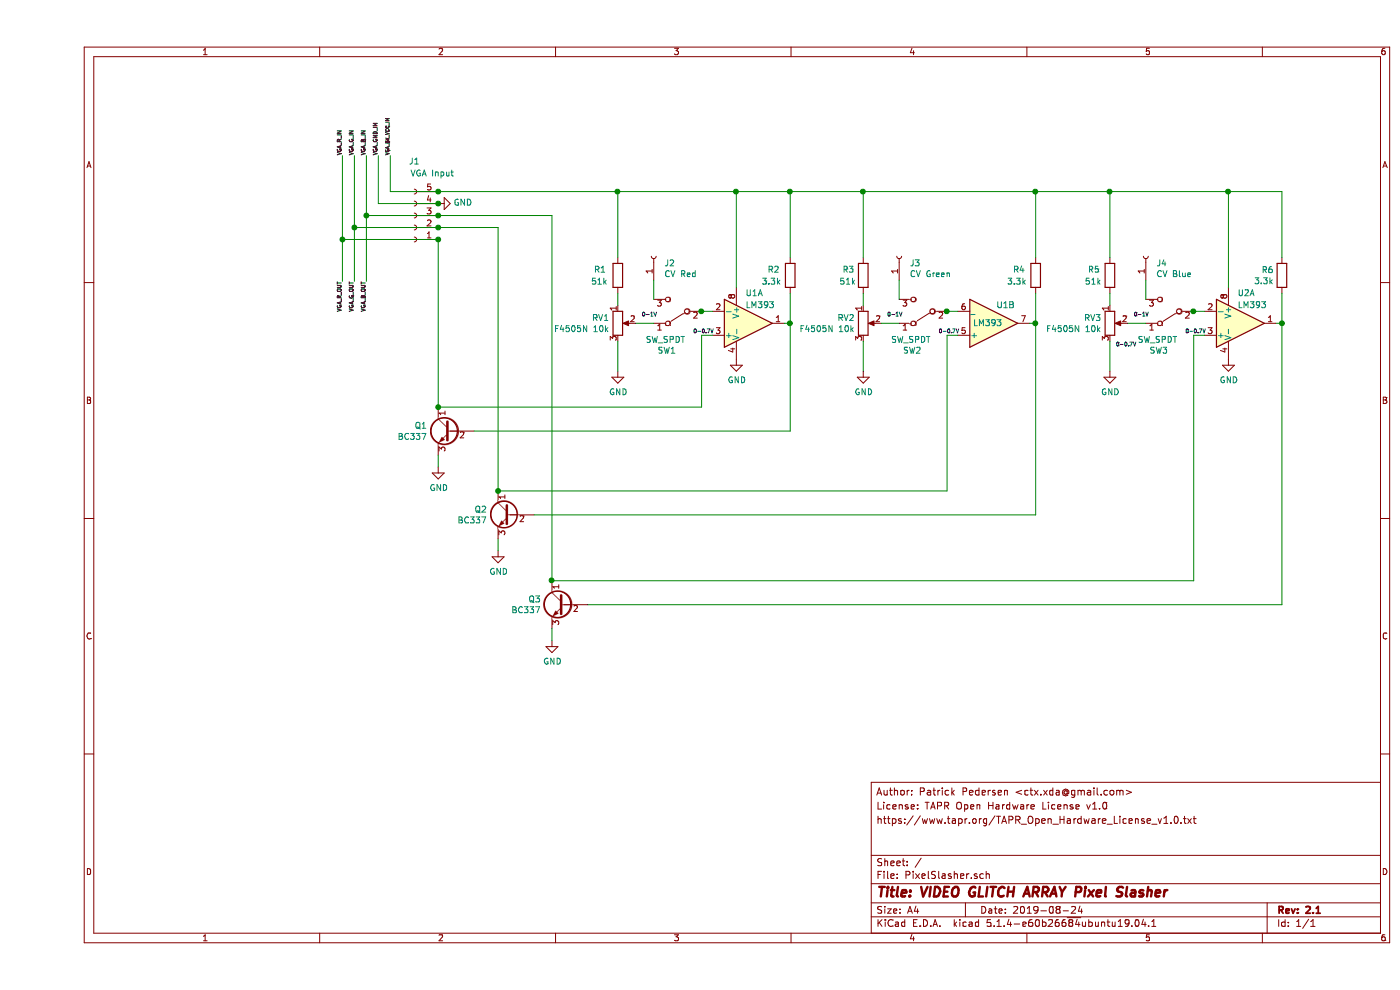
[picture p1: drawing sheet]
EESchema Schematic File Version 4
LIBS:PixelSlasher-cache
EELAYER 30 0
EELAYER END
$Descr A4 11693 8268
encoding utf-8
Sheet 1 1
Title "VIDEO GLITCH ARRAY Pixel Slasher"
Date "2019-08-24"
Rev "2.1"
Comp ""
Comment1 ""
Comment2 "https://www.tapr.org/TAPR_Open_Hardware_License_v1.0.txt"
Comment3 "License: TAPR Open Hardware License v1.0"
Comment4 "Author: Patrick Pedersen <ctx.xda@gmail.com>"
$EndDescr
$Comp
L Transistor_BJT:BC337 Q1
U 1 1
P 3450 3600
F 0 "Q1" H 3641 3646 50  0000 L CNN
F 1 "BC337" H 3641 3555 50  0000 L CNN
F 2 "Package_TO_SOT_THT:TO-92_Inline" H 3650 3525 50  0001 L CIN
F 3 "https://diotec.com/tl_files/diotec/files/pdf/datasheets/bc337.pdf" H 3450 3600 50  0001 L CNN
	1    3450 3600
	-1   0    0    -1  
$EndComp
$Comp
L power:GND #PWR04
U 1 1
P 6900 3100
F 0 "#PWR04" H 6900 2850 50  0001 C CNN
F 1 "GND" H 6905 2927 50  0000 C CNN
F 2 "" H 6900 3100 50  0001 C CNN
F 3 "" H 6900 3100 50  0001 C CNN
	1    6900 3100
	1    0    0    -1  
$EndComp
Wire Wire Line
	6900 2850 6900 3100
$Comp
L Device:R_POT RV2
U 1 1
P 6900 2700
F 0 "RV2" H 6831 2746 50  0000 R CNN
F 1 "F4505N 10k" H 6831 2655 50  0000 R CNN
F 2 "Potentiometer_THT:Potentiometer_Bourns_PTA4543_Single_Slide" H 6900 2700 50  0001 C CNN
F 3 "http://downloads.cdn.re-in.de/1500000-1599999/001570223-da-01-en-SCHIEBEPOTENTIOMETER_F4505N_SINGLE_TYPE.pdf" H 6900 2700 50  0001 C CNN
	1    6900 2700
	1    0    0    -1  
$EndComp
$Comp
L Device:R R3
U 1 1
P 6900 2300
F 0 "R3" H 6725 2350 50  0000 L CNN
F 1 "51k" H 6700 2250 50  0000 L CNN
F 2 "Resistor_THT:R_Axial_DIN0207_L6.3mm_D2.5mm_P7.62mm_Horizontal" V 6830 2300 50  0001 C CNN
F 3 "~" H 6900 2300 50  0001 C CNN
	1    6900 2300
	1    0    0    -1  
$EndComp
Wire Wire Line
	6900 2450 6900 2550
$Comp
L Comparator:LM393 U1
U 3 1
P 5940 2700
F 0 "U1" H 5898 2746 50  0001 L CNN
F 1 "LM393" H 5898 2655 50  0001 L CNN
F 2 "Package_DIP:DIP-8_W7.62mm" H 5940 2700 50  0001 C CNN
F 3 "http://www.ti.com/lit/ds/symlink/lm393-n.pdf" H 5940 2700 50  0001 C CNN
	3    5940 2700
	1    0    0    -1  
$EndComp
$Comp
L power:GND #PWR03
U 1 1
P 5840 3000
F 0 "#PWR03" H 5840 2750 50  0001 C CNN
F 1 "GND" H 5845 2827 50  0000 C CNN
F 2 "" H 5840 3000 50  0001 C CNN
F 3 "" H 5840 3000 50  0001 C CNN
	1    5840 3000
	1    0    0    -1  
$EndComp
Wire Wire Line
	6240 2700 6290 2700
Wire Wire Line
	8960 2450 8960 2550
$Comp
L Device:R R5
U 1 1
P 8960 2300
F 0 "R5" H 8775 2350 50  0000 L CNN
F 1 "51k" H 8750 2250 50  0000 L CNN
F 2 "Resistor_THT:R_Axial_DIN0207_L6.3mm_D2.5mm_P7.62mm_Horizontal" V 8890 2300 50  0001 C CNN
F 3 "~" H 8960 2300 50  0001 C CNN
	1    8960 2300
	1    0    0    -1  
$EndComp
$Comp
L Device:R_POT RV3
U 1 1
P 8960 2700
F 0 "RV3" H 8891 2746 50  0000 R CNN
F 1 "F4505N 10k" H 8891 2655 50  0000 R CNN
F 2 "Potentiometer_THT:Potentiometer_Bourns_PTA4543_Single_Slide" H 8960 2700 50  0001 C CNN
F 3 "http://downloads.cdn.re-in.de/1500000-1599999/001570223-da-01-en-SCHIEBEPOTENTIOMETER_F4505N_SINGLE_TYPE.pdf" H 8960 2700 50  0001 C CNN
	1    8960 2700
	1    0    0    -1  
$EndComp
Wire Wire Line
	8960 2850 8960 3100
$Comp
L power:GND #PWR05
U 1 1
P 8960 3100
F 0 "#PWR05" H 8960 2850 50  0001 C CNN
F 1 "GND" H 8965 2927 50  0000 C CNN
F 2 "" H 8960 3100 50  0001 C CNN
F 3 "" H 8960 3100 50  0001 C CNN
	1    8960 3100
	1    0    0    -1  
$EndComp
$Comp
L power:GND #PWR06
U 1 1
P 9950 3000
F 0 "#PWR06" H 9950 2750 50  0001 C CNN
F 1 "GND" H 9955 2827 50  0000 C CNN
F 2 "" H 9950 3000 50  0001 C CNN
F 3 "" H 9950 3000 50  0001 C CNN
	1    9950 3000
	1    0    0    -1  
$EndComp
$Comp
L Comparator:LM393 U2
U 3 1
P 10050 2700
F 0 "U2" H 10008 2746 50  0001 L CNN
F 1 "LM393" H 10008 2655 50  0001 L CNN
F 2 "Package_DIP:DIP-8_W7.62mm" H 10050 2700 50  0001 C CNN
F 3 "http://www.ti.com/lit/ds/symlink/lm393-n.pdf" H 10050 2700 50  0001 C CNN
	3    10050 2700
	1    0    0    -1  
$EndComp
Wire Wire Line
	8290 2700 8340 2700
Wire Wire Line
	10350 2700 10400 2700
$Comp
L power:GND #PWR01
U 1 1
P 3350 1700
F 0 "#PWR01" H 3350 1450 50  0001 C CNN
F 1 "GND" V 3355 1572 50  0000 R CNN
F 2 "" H 3350 1700 50  0001 C CNN
F 3 "" H 3350 1700 50  0001 C CNN
	1    3350 1700
	0    -1   -1   0   
$EndComp
$Comp
L Device:R R2
U 1 1
P 6290 2300
F 0 "R2" H 6100 2350 50  0000 L CNN
F 1 "3.3k" H 6050 2250 50  0000 L CNN
F 2 "Resistor_THT:R_Axial_DIN0207_L6.3mm_D2.5mm_P7.62mm_Horizontal" V 6220 2300 50  0001 C CNN
F 3 "~" H 6290 2300 50  0001 C CNN
	1    6290 2300
	1    0    0    -1  
$EndComp
Wire Wire Line
	6290 2450 6290 2700
$Comp
L Device:R R4
U 1 1
P 8340 2300
F 0 "R4" H 8150 2350 50  0000 L CNN
F 1 "3.3k" H 8100 2250 50  0000 L CNN
F 2 "Resistor_THT:R_Axial_DIN0207_L6.3mm_D2.5mm_P7.62mm_Horizontal" V 8270 2300 50  0001 C CNN
F 3 "~" H 8340 2300 50  0001 C CNN
	1    8340 2300
	1    0    0    -1  
$EndComp
Wire Wire Line
	8340 2450 8340 2700
$Comp
L Device:R R6
U 1 1
P 10400 2300
F 0 "R6" H 10470 2346 50  0000 L CNN
F 1 "3.3k" H 10470 2255 50  0000 L CNN
F 2 "Resistor_THT:R_Axial_DIN0207_L6.3mm_D2.5mm_P7.62mm_Horizontal" V 10330 2300 50  0001 C CNN
F 3 "~" H 10400 2300 50  0001 C CNN
	1    10400 2300
	-1   0    0    -1  
$EndComp
Wire Wire Line
	10400 2450 10400 2700
Text Label 2750 1300 1    31   ~ 0
VGA_B_IN
Text Label 2650 1300 1    31   ~ 0
VGA_G_IN
Text Label 2850 1300 1    31   ~ 0
VGA_GND_IN
Text Label 2550 1300 1    31   ~ 0
VGA_R_IN
Wire Wire Line
	2950 1300 2950 1600
Wire Wire Line
	2950 1600 3350 1600
Wire Wire Line
	2850 1300 2850 1700
Wire Wire Line
	2850 1700 3350 1700
Connection ~ 3350 1700
Wire Wire Line
	2750 1300 2750 1800
Wire Wire Line
	2650 1300 2650 1900
Wire Wire Line
	2550 1300 2550 2000
Wire Wire Line
	3350 1800 2750 1800
Connection ~ 2750 1800
Wire Wire Line
	2750 1800 2750 2350
Wire Wire Line
	3350 1900 2650 1900
Connection ~ 2650 1900
Wire Wire Line
	2650 1900 2650 2350
Wire Wire Line
	3350 2000 2550 2000
Connection ~ 2550 2000
Wire Wire Line
	2550 2000 2550 2350
Text Label 2550 2350 3    31   ~ 0
VGA_R_OUT
Text Label 2650 2350 3    31   ~ 0
VGA_G_OUT
Text Label 2750 2350 3    31   ~ 0
VGA_B_OUT
Text Notes 9010 2900 0    31   ~ 0
0-0.7V
$Comp
L Comparator:LM393 U2
U 1 1
P 10050 2700
F 0 "U2" H 10100 2450 50  0000 C CNN
F 1 "LM393" H 10150 2550 50  0000 C CNN
F 2 "Package_DIP:DIP-8_W7.62mm" H 10050 2700 50  0001 C CNN
F 3 "http://www.ti.com/lit/ds/symlink/lm393-n.pdf" H 10050 2700 50  0001 C CNN
	1    10050 2700
	1    0    0    1   
$EndComp
Text Label 2950 1300 1    28   ~ 0
VGA_5V_VCC_IN
$Comp
L Connector:Conn_01x05_Female J1
U 1 1
P 3150 1800
F 0 "J1" H 3150 1350 50  0000 C CNN
F 1 "VGA Input" H 3000 1450 50  0000 C CNN
F 2 "Connector_PinHeader_2.54mm:PinHeader_1x05_P2.54mm_Vertical" H 3150 1800 50  0001 C CNN
F 3 "~" H 3150 1800 50  0001 C CNN
	1    3150 1800
	-1   0    0    1   
$EndComp
$Comp
L Comparator:LM393 U1
U 1 1
P 5940 2700
F 0 "U1" H 5990 2450 50  0000 C CNN
F 1 "LM393" H 6040 2550 50  0000 C CNN
F 2 "Package_DIP:DIP-8_W7.62mm" H 5940 2700 50  0001 C CNN
F 3 "http://www.ti.com/lit/ds/symlink/lm393-n.pdf" H 5940 2700 50  0001 C CNN
	1    5940 2700
	1    0    0    1   
$EndComp
$Comp
L Comparator:LM393 U1
U 2 1
P 7990 2700
F 0 "U1" H 8090 2550 50  0000 C CNN
F 1 "LM393" H 7940 2700 50  0000 C CNN
F 2 "Package_DIP:DIP-8_W7.62mm" H 7990 2700 50  0001 C CNN
F 3 "http://www.ti.com/lit/ds/symlink/lm393-n.pdf" H 7990 2700 50  0001 C CNN
	2    7990 2700
	1    0    0    1   
$EndComp
Text Notes 5480 2790 0    31   ~ 0
0-0.7V
Text Notes 5050 2650 0    31   ~ 0
0-1V
Wire Wire Line
	5000 2700 5150 2700
$Comp
L power:GND #PWR02
U 1 1
P 4850 3100
F 0 "#PWR02" H 4850 2850 50  0001 C CNN
F 1 "GND" H 4855 2927 50  0000 C CNN
F 2 "" H 4850 3100 50  0001 C CNN
F 3 "" H 4850 3100 50  0001 C CNN
	1    4850 3100
	1    0    0    -1  
$EndComp
Wire Wire Line
	4850 2850 4850 3100
$Comp
L Device:R_POT RV1
U 1 1
P 4850 2700
F 0 "RV1" H 4781 2746 50  0000 R CNN
F 1 "F4505N 10k" H 4781 2655 50  0000 R CNN
F 2 "Potentiometer_THT:Potentiometer_Bourns_PTA4543_Single_Slide" H 4850 2700 50  0001 C CNN
F 3 "http://downloads.cdn.re-in.de/1500000-1599999/001570223-da-01-en-SCHIEBEPOTENTIOMETER_F4505N_SINGLE_TYPE.pdf" H 4850 2700 50  0001 C CNN
	1    4850 2700
	1    0    0    -1  
$EndComp
Wire Wire Line
	4850 2450 4850 2550
$Comp
L Device:R R1
U 1 1
P 4850 2300
F 0 "R1" H 4650 2350 50  0000 L CNN
F 1 "51k" H 4625 2250 50  0000 L CNN
F 2 "Resistor_THT:R_Axial_DIN0207_L6.3mm_D2.5mm_P7.62mm_Horizontal" V 4780 2300 50  0001 C CNN
F 3 "~" H 4850 2300 50  0001 C CNN
	1    4850 2300
	1    0    0    -1  
$EndComp
Wire Wire Line
	5540 2600 5550 2600
Connection ~ 5550 2600
Wire Wire Line
	5550 2600 5640 2600
Wire Wire Line
	5150 2500 5150 2340
Wire Wire Line
	3350 2000 3350 3400
Connection ~ 3350 2000
Connection ~ 3350 3400
Connection ~ 3350 1900
Wire Wire Line
	5640 2800 5550 2800
Wire Wire Line
	5550 2800 5550 3400
Wire Wire Line
	3350 3400 5550 3400
Wire Wire Line
	3650 3600 6290 3600
Wire Wire Line
	6290 3600 6290 2700
Connection ~ 6290 2700
Wire Wire Line
	7050 2700 7200 2700
Wire Wire Line
	7590 2600 7600 2600
Connection ~ 7600 2600
Wire Wire Line
	7600 2600 7690 2600
Wire Wire Line
	7200 2500 7200 2340
Text Notes 7100 2650 0    31   ~ 0
0-1V
Text Notes 7530 2790 0    31   ~ 0
0-0.7V
Wire Wire Line
	7690 2800 7600 2800
Connection ~ 8340 2700
Wire Wire Line
	9110 2700 9260 2700
Wire Wire Line
	9650 2600 9660 2600
Connection ~ 9660 2600
Wire Wire Line
	9660 2600 9750 2600
Wire Wire Line
	9260 2500 9260 2340
Text Notes 9160 2650 0    31   ~ 0
0-1V
$Comp
L Transistor_BJT:BC337 Q2
U 1 1
P 3950 4300
F 0 "Q2" H 4141 4346 50  0000 L CNN
F 1 "BC337" H 4141 4255 50  0000 L CNN
F 2 "Package_TO_SOT_THT:TO-92_Inline" H 4150 4225 50  0001 L CIN
F 3 "https://diotec.com/tl_files/diotec/files/pdf/datasheets/bc337.pdf" H 3950 4300 50  0001 L CNN
	1    3950 4300
	-1   0    0    -1  
$EndComp
Wire Wire Line
	3850 4100 3850 1900
Wire Wire Line
	3350 1900 3850 1900
$Comp
L Transistor_BJT:BC337 Q3
U 1 1
P 4400 5050
F 0 "Q3" H 4591 5096 50  0000 L CNN
F 1 "BC337" H 4591 5005 50  0000 L CNN
F 2 "Package_TO_SOT_THT:TO-92_Inline" H 4600 4975 50  0001 L CIN
F 3 "https://diotec.com/tl_files/diotec/files/pdf/datasheets/bc337.pdf" H 4400 5050 50  0001 L CNN
	1    4400 5050
	-1   0    0    -1  
$EndComp
Wire Wire Line
	8340 2700 8340 4300
Wire Wire Line
	4300 4850 4300 1800
Wire Wire Line
	4300 1800 3350 1800
Connection ~ 3350 1800
Wire Wire Line
	4150 4300 8340 4300
Wire Wire Line
	7600 2800 7600 4100
Wire Wire Line
	7600 4100 3850 4100
Connection ~ 3850 4100
Text Notes 9590 2790 0    31   ~ 0
0-0.7V
Wire Wire Line
	9750 2800 9660 2800
Wire Wire Line
	4300 4850 9660 4850
Wire Wire Line
	9660 2800 9660 4850
Connection ~ 4300 4850
Wire Wire Line
	4600 5050 10400 5050
Wire Wire Line
	10400 5050 10400 2700
Connection ~ 10400 2700
Wire Wire Line
	4850 2150 4850 1600
Wire Wire Line
	4850 1600 3350 1600
Connection ~ 3350 1600
Wire Wire Line
	5840 1600 5840 2400
Connection ~ 4850 1600
Wire Wire Line
	6290 1600 6290 2150
Wire Wire Line
	4850 1600 5840 1600
Wire Wire Line
	5840 1600 6290 1600
Connection ~ 5840 1600
Wire Wire Line
	6290 1600 6900 1600
Wire Wire Line
	6900 1600 6900 2150
Connection ~ 6290 1600
Wire Wire Line
	6900 1600 8340 1600
Wire Wire Line
	8340 1600 8340 2150
Connection ~ 6900 1600
Wire Wire Line
	8340 1600 8960 1600
Wire Wire Line
	8960 1600 8960 2150
Connection ~ 8340 1600
Wire Wire Line
	8960 1600 9950 1600
Wire Wire Line
	9950 1600 9950 2400
Connection ~ 8960 1600
Wire Wire Line
	9950 1600 10400 1600
Wire Wire Line
	10400 1600 10400 2150
Connection ~ 9950 1600
$Comp
L power:GND #PWR08
U 1 1
P 3850 4600
F 0 "#PWR08" H 3850 4350 50  0001 C CNN
F 1 "GND" H 3855 4427 50  0000 C CNN
F 2 "" H 3850 4600 50  0001 C CNN
F 3 "" H 3850 4600 50  0001 C CNN
	1    3850 4600
	1    0    0    -1  
$EndComp
Wire Wire Line
	3850 4600 3850 4500
$Comp
L power:GND #PWR09
U 1 1
P 4300 5350
F 0 "#PWR09" H 4300 5100 50  0001 C CNN
F 1 "GND" H 4305 5177 50  0000 C CNN
F 2 "" H 4300 5350 50  0001 C CNN
F 3 "" H 4300 5350 50  0001 C CNN
	1    4300 5350
	1    0    0    -1  
$EndComp
Wire Wire Line
	4300 5350 4300 5250
$Comp
L power:GND #PWR07
U 1 1
P 3350 3900
F 0 "#PWR07" H 3350 3650 50  0001 C CNN
F 1 "GND" H 3355 3727 50  0000 C CNN
F 2 "" H 3350 3900 50  0001 C CNN
F 3 "" H 3350 3900 50  0001 C CNN
	1    3350 3900
	1    0    0    -1  
$EndComp
Wire Wire Line
	3350 3800 3350 3900
$Comp
L Connector:Conn_01x01_Female J2
U 1 1
P 5150 2140
F 0 "J2" V 5088 2052 50  0000 R CNN
F 1 "CV Red" V 4997 2052 50  0000 R CNN
F 2 "Connector_PinHeader_2.54mm:PinHeader_1x01_P2.54mm_Vertical" H 5150 2140 50  0001 C CNN
F 3 "~" H 5150 2140 50  0001 C CNN
	1    5150 2140
	0    -1   -1   0   
$EndComp
$Comp
L Connector:Conn_01x01_Female J3
U 1 1
P 7200 2140
F 0 "J3" V 7138 2052 50  0000 R CNN
F 1 "CV Green" V 7047 2052 50  0000 R CNN
F 2 "Connector_PinHeader_2.54mm:PinHeader_1x01_P2.54mm_Vertical" H 7200 2140 50  0001 C CNN
F 3 "~" H 7200 2140 50  0001 C CNN
	1    7200 2140
	0    -1   -1   0   
$EndComp
$Comp
L Connector:Conn_01x01_Female J4
U 1 1
P 9260 2140
F 0 "J4" V 9198 2052 50  0000 R CNN
F 1 "CV Blue" V 9107 2052 50  0000 R CNN
F 2 "Connector_PinHeader_2.54mm:PinHeader_1x01_P2.54mm_Vertical" H 9260 2140 50  0001 C CNN
F 3 "~" H 9260 2140 50  0001 C CNN
	1    9260 2140
	0    -1   -1   0   
$EndComp
$Comp
L Switch:SW_SPDT SW1
U 1 1
P 5350 2600
F 0 "SW1" H 5440 2930 50  0000 C CNN
F 1 "SW_SPDT" H 5450 2840 50  0000 C CNN
F 2 "SL19-121:255SB" H 5350 2600 50  0001 C CNN
F 3 "~" H 5350 2600 50  0001 C CNN
	1    5350 2600
	-1   0    0    1   
$EndComp
$Comp
L Switch:SW_SPDT SW2
U 1 1
P 7400 2600
F 0 "SW2" H 7490 2930 50  0000 C CNN
F 1 "SW_SPDT" H 7500 2840 50  0000 C CNN
F 2 "SL19-121:255SB" H 7400 2600 50  0001 C CNN
F 3 "~" H 7400 2600 50  0001 C CNN
	1    7400 2600
	-1   0    0    1   
$EndComp
$Comp
L Switch:SW_SPDT SW3
U 1 1
P 9460 2600
F 0 "SW3" H 9550 2930 50  0000 C CNN
F 1 "SW_SPDT" H 9560 2840 50  0000 C CNN
F 2 "SL19-121:255SB" H 9460 2600 50  0001 C CNN
F 3 "~" H 9460 2600 50  0001 C CNN
	1    9460 2600
	-1   0    0    1   
$EndComp
$EndSCHEMATC
